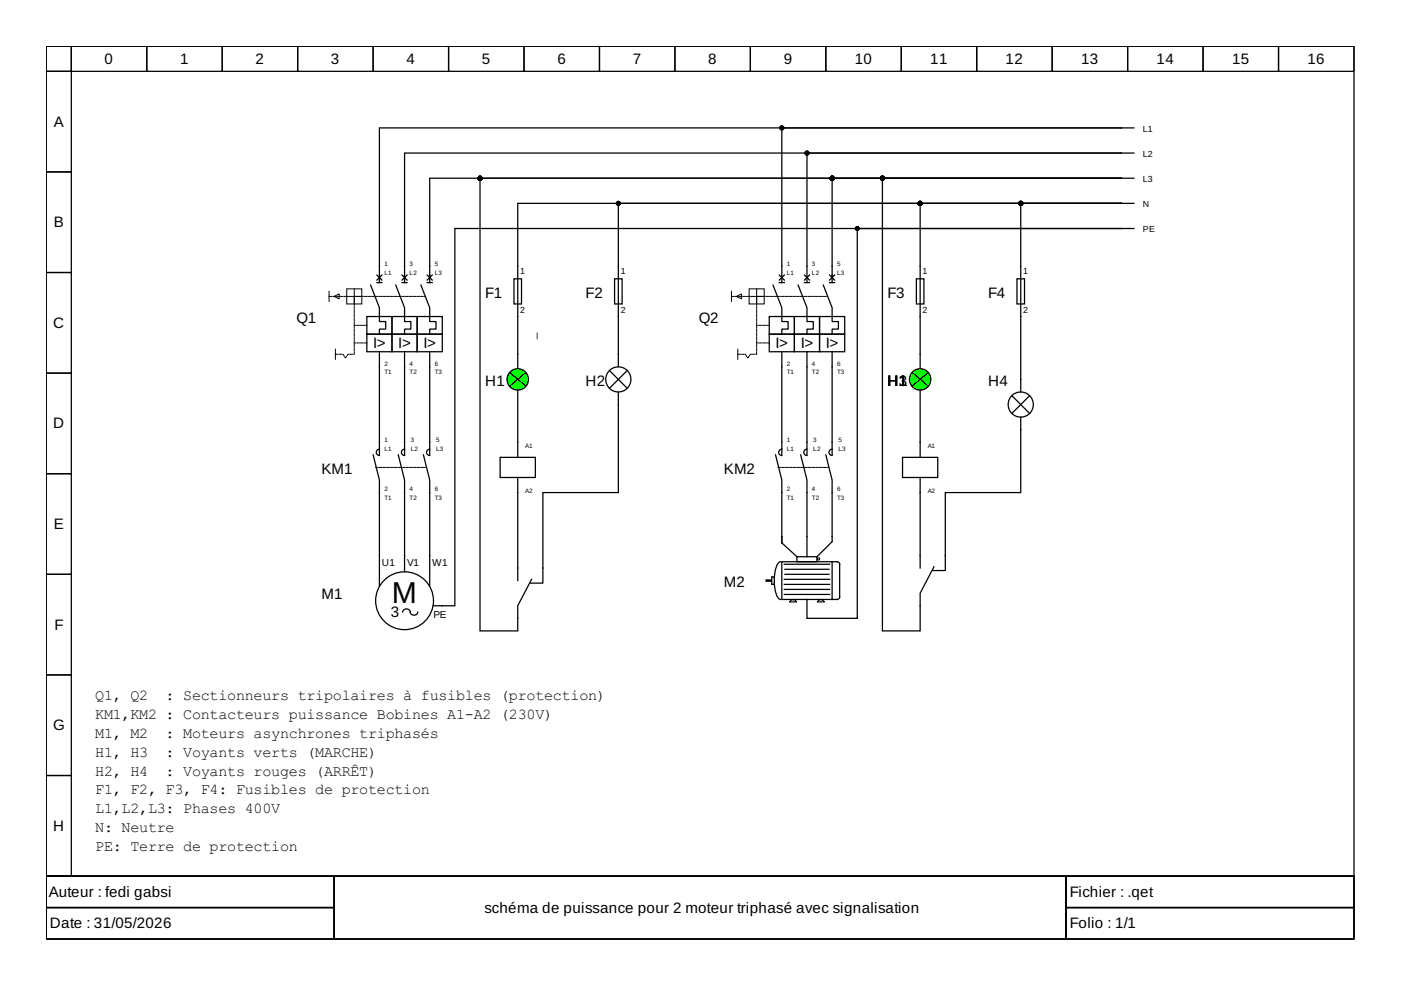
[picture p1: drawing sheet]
<svg xmlns="http://www.w3.org/2000/svg" width="297mm" height="210mm" viewBox="0 0 297 210" stroke-linecap="round" stroke-linejoin="round" font-family="sans-serif">
<g fill="none" stroke="#000" stroke-width=".27">
<path d="M9.8 9.8h277.3v176h-277.3zM9.8 9.8h5.3v5.3h-5.3zM9.8 15.1h5.3v21.4h-5.3zM15.1 9.8h16v5.3h-16zM31.1 9.8h16v5.3h-16zM47.1 9.8h16v5.3h-16zM63.1 9.8h16v5.3h-16zM79.1 9.8h16v5.3h-16zM95.1 9.8h16v5.3h-16zM111.1 9.8h16v5.3h-16zM127.1 9.8h16v5.3h-16zM143.1 9.8h16v5.3h-16z"/>
<path d="M159.1 9.8h16v5.3h-16zM175.1 9.8h16v5.3h-16zM191.1 9.8h16v5.3h-16zM207.1 9.8h16v5.3h-16zM223.1 9.8h16v5.3h-16zM239.1 9.8h16v5.3h-16zM255.1 9.8h16v5.3h-16zM271.1 9.8h16v5.3h-16zM9.8 36.5h5.3v21.3h-5.3zM9.8 57.8h5.3v21.3h-5.3zM79.9 58.3l1.1 1.1M79.9 59.9h1.1"/>
<path d="M80.4 56.4v3.5M81 58.3l-1.1 1.1M85.2 58.3l1.1 1.1M85.2 59.9h1.1M85.8 56.4v3.5M86.3 58.3l-1.1 1.1M90.6 58.3l1 1.1M90.6 59.9h1M91.1 56.4v3.5M91.6 58.3l-1 1.1M130.3 59.1h1.6v5.3h-1.6zM131.1 56.4v10.7"/>
<path d="M165.2 59.9h1.1M165.2 58.3l1.1 1.1M165.8 56.4v3.5M166.3 58.3l-1.1 1.1M170.6 59.9h1M170.6 58.3l1 1.1M171.1 56.4v3.5M171.6 58.3l-1 1.1M175.9 59.9h1.1M175.9 58.3l1.1 1.1M176.4 56.4v3.5M177 58.3l-1.1 1.1"/>
<path d="M194.3 59.1h1.6v5.3h-1.6zM195.1 56.4v10.7M215.6 59.1h1.6v5.3h-1.6zM216.4 56.4v10.7M9.8 79.1h5.3v21.3h-5.3zM77.8 67.1h5.3v3.7h-5.3zM77.8 70.8h5.3v3.8h-5.3zM78.6 60.4l1.8 4.8v3h1.4v1.6h-1.4v1M80.4 74.6v3.2M83.1 70.8h5.3v3.8h-5.3zM83.1 67.1h5.3v3.7h-5.3zM83.9 60.4l1.9 4.8v3h1.3v1.6h-1.3v1"/>
<path d="M85.8 74.6v3.2M88.4 70.8h5.4v3.8h-5.4zM88.4 67.1h5.4v3.7h-5.4zM89.2 60.4l1.9 4.8v3h1.3v1.6h-1.3v1M91.1 74.6v3.2M163.1 67.1h5.3v3.7h-5.3zM163.1 70.8h5.3v3.8h-5.3zM163.9 60.4l1.9 4.8v3h1.3v1.6h-1.3v1M165.8 74.6v3.2M168.4 70.8h5.4v3.8h-5.4zM168.4 67.1h5.4v3.7h-5.4zM169.2 60.4l1.9 4.8v3h1.3v1.6h-1.3v1"/>
<path d="M171.1 74.6v3.2M173.8 70.8h5.3v3.8h-5.3zM173.8 67.1h5.3v3.7h-5.3zM174.6 60.4l1.8 4.8v3h1.4v1.6h-1.4v1M176.4 74.6v3.2M195.1 75.1v10.4M79.1 96.4l1.3 5.4v2.6M80.4 95.2a.67 .67 0 0 0-.6 .7 .67 .67 0 0 0 .6 .7M80.4 93.8v2.6M84.4 96.4l1.4 5.4v2.6M85.8 95.2a.67 .67 0 0 0-.7 .7 .67 .67 0 0 0 .7 .7M85.8 93.8v2.6"/>
<path d="M89.8 96.4l1.3 5.4v2.6M91.1 95.2a.67 .67 0 0 0-.7 .7 .67 .67 0 0 0 .7 .7M91.1 93.8v2.6M106 97h7.5v4.2h-7.5zM109.8 93.8v3.2M191.4 97h7.4v4.2h-7.4zM195.1 93.8v3.2M9.8 100.4h5.3v21.4h-5.3zM109.8 101.2v3.2M195.1 101.2v3.2M9.8 121.8h5.3v21.3h-5.3zM109.8 120.4v2.7"/>
<path d="M112.7 122.8l-2.9 5.6v2.7M115.1 120.4v3.2h-2.7M9.8 143.1h5.3v21.3h-5.3zM9.8 164.4h5.3v21.4h-5.3zM9.8 185.8h277.3v13.3h-277.3zM9.8 185.8h61v6.6h-61zM9.8 192.4h61v6.7h-61zM70.8 185.8h155.2v13.3h-155.2zM226 185.8h61.1v6.6h-61.1zM226 192.4h61.1v6.7h-61.1z"/>
</g>
<path d="M69.8 62.8h3.7M71.1 75.1h1.6l.5 .8 .6-.8h1.3v-12.3h14.9M77.8 69h-2.7M77.8 72.7h-2.7M155.1 62.8h3.7M156.4 75.1h1.6l.6 .8 .5-.8h1.3v-12.3h15M163.1 69h-2.7M163.1 72.7h-2.7M79.6 99.1h10.7" fill="none" stroke="#000" stroke-width=".21" stroke-dasharray=".5 .3"/>
<path d="M69.8 61.8v2.1M70.8 62.8l1.1-.5v1.1zM71.1 74v2.2M73.5 61.2h3.2v3.2h-3.2zM73.5 62.8h3.2M75.1 61.2v3.2M155.1 61.8v2.1M156.2 62.8l1-.5v1.1zM156.4 74v2.2M158.8 61.2h3.2v3.2h-3.2zM158.8 62.8h3.2M160.4 61.2v3.2" fill="none" stroke="#000" stroke-width=".21"/>
<circle cx="195.1" cy="80.4" r="2.27" fill="#0f0" stroke="#000" stroke-width=".27"/>
<g fill="none" stroke="#000" stroke-width=".27">
<path d="M237.7 27.1h2.7M237.7 32.5h2.7M237.7 37.8h2.7M109 59.1h1.6v5.3h-1.6zM109.8 56.4v10.7M237.7 48.4h2.7M237.7 43.1h2.7M193.5 79l3.2 2.8M196.7 79l-3.2 2.8M164.4 96.4l1.4 5.4v2.6M165.8 95.2a.67 .67 0 0 0-.7 .7 .67 .67 0 0 0 .7 .7M165.8 93.8v2.6"/>
<path d="M169.8 96.4l1.3 5.4v2.6M171.1 95.2a.67 .67 0 0 0-.7 .7 .67 .67 0 0 0 .7 .7M171.1 93.8v2.6M175.1 96.4l1.3 5.4v2.6M176.4 95.2a.67 .67 0 0 0-.6 .7 .67 .67 0 0 0 .6 .7M176.4 93.8v2.6M80.4 117.8v6.4M85.8 117.8v3.4M91.1 117.8v6.4M85.4 129.8a.84 .84 0 0 1 .9-.7 .84 .84 0 0 1 .7 .9 .84 .84 0 0 0 .9 .4 .84 .84 0 0 0 .7-.6M91.9 128.4h1.9"/>
<circle cx="85.8" cy="127.4" r="6.1"/>
</g>
<path d="M165 99.1h10.6" fill="none" stroke="#000" stroke-width=".21" stroke-dasharray=".5 .3"/>
<g fill="#a0a0a4" stroke="#000" stroke-width=".21">
<path d="M173.2 127.6l.6-.5h.5l.5 .5z" fill-rule="evenodd"/>
<path d="M167.4 127.6l.5-.5h.5l.6 .5z" fill-rule="evenodd"/>
</g>
<path d="M165.5 119.1a1.69 1.69 0 0 0-1 1.5 9.3 9.3 0 0 0 .4 6.1l.6 .4M165.8 119.1h10.6v8h-10.6zM166.3 119.6h9.6M176.4 119.1h1.1M178 119.6v7l-.2 .4-1.4 .1M166.3 122.8h9.6M166.3 123.9h9.6M166.3 125h9.6M166.3 126h9.6M166.4 121.8h9.4M166.4 120.7h9.4" fill="none" stroke="#000" stroke-width=".27"/>
<path d="M162.6 123.1h1.3" fill="none" stroke="#000" stroke-width=".53"/>
<path d="M173.2 118.3h.6v.4h-.6z" fill="none" stroke="#000" stroke-width=".21"/>
<path d="M163.6 122.3h.6v1.6h-.6z" fill-rule="evenodd" fill="#fff" stroke="#000" stroke-width=".27"/>
<path d="M109.8 75.1v10.4M165.8 113.8v1.3l3.2 2.9M169 118h4.2v1.1h-4.2zM171.1 113.8v4.2M176.4 113.8v1l-3.2 3.2M177.5 119.1l.5 .3v.2M195.1 117.8v2.6M200.4 117.8v3.2h-2.6M198 120.2l-2.9 5.6v2.6" fill="none" stroke="#000" stroke-width=".27"/>
<circle cx="109.8" cy="80.4" r="2.27" fill="#0f0" stroke="#000" stroke-width=".27"/>
<g fill="none" stroke="#000" stroke-width=".27">
<path d="M237.7 37.8h-61.3v18.6M237.7 37.8h-146.6v18.6M237.7 37.8h-50.6v96h8v-5.4M237.7 37.8h-135.9v96h8v-2.7M80.4 56.4v-29.3h157.3h-71.9v29.3M85.8 56.4v-23.9h151.9h-66.6v23.9M237.7 43.1h-106.6v13.3M237.7 43.1h-21.3v13.3M237.7 43.1h-42.6v13.3M237.7 43.1h-127.9v13.3M80.4 77.8v16M85.8 77.8v16"/>
<path d="M91.1 77.8v16M108.1 79l3.3 2.8M109.8 67.1v8M111.4 79l-3.3 2.8M129.2 78.6l3.8 3.7M131.1 67.1v10.7M133 78.6l-3.8 3.7M165.8 77.8v16M171.1 77.8v16M176.4 77.8v16M195.1 67.1v8M216.4 67.1v16"/>
<path d="M109.8 85.8v8M131.1 83.1v21.3h-16v16M195.1 85.8v8M214.6 83.9l3.7 3.7M216.4 88.4v16h-16v13.4M218.3 83.9l-3.7 3.7M80.4 104.4v13.4M85.8 104.4v13.4M91.1 104.4v13.4M109.8 104.4v16M165.8 104.4v9.4M171.1 104.4v9.4"/>
<path d="M176.4 104.4v9.4M195.1 104.4v13.4M171.1 127.1v4h10.7v-82.7h55.9h-141.3v80h-2.6"/>
<circle cx="131.1" cy="80.4" r="2.67"/>
<circle cx="216.4" cy="85.8" r="2.67"/>
</g>
<g fill="#000" stroke="#000" stroke-width=".27">
<circle cx="101.8" cy="37.8" r=".4"/>
<circle cx="165.8" cy="27.1" r=".4"/>
<circle cx="171.1" cy="32.5" r=".4"/>
<circle cx="176.4" cy="37.8" r=".4"/>
<circle cx="187.1" cy="37.8" r=".4"/>
<circle cx="131.1" cy="43.1" r=".4"/>
<circle cx="181.8" cy="48.4" r=".4"/>
<circle cx="195.1" cy="43.1" r=".4"/>
<circle cx="216.4" cy="43.1" r=".4"/>
</g>
<text font-size="6.4" x="83" y="127.9">M</text>
<g font-size="3.2">
<text x="22.2" y="13.5">0</text>
<text x="38.2" y="13.5">1</text>
<text x="54.2" y="13.5">2</text>
<text x="70.2" y="13.5">3</text>
<text x="86.2" y="13.5">4</text>
<text x="102.2" y="13.5">5</text>
<text x="118.2" y="13.5">6</text>
<text x="134.2" y="13.5">7</text>
<text x="150.2" y="13.5">8</text>
<text x="166.2" y="13.5">9</text>
<text x="181.2" y="13.5">10</text>
<text x="197.2" y="13.5">11</text>
<text x="213.2" y="13.5">12</text>
<text x="229.2" y="13.5">13</text>
<text x="245.2" y="13.5">14</text>
<text x="261.2" y="13.5">15</text>
<text x="277.2" y="13.5">16</text>
<text x="11.4" y="26.9">A</text>
<text x="11.4" y="48.2">B</text>
<text x="102.8" y="63.1">F1</text>
<text x="124.2" y="63.1">F2</text>
<text x="188.2" y="63.1">F3</text>
<text x="209.5" y="63.1">F4</text>
<text x="11.3" y="69.5">C</text>
<text x="62.8" y="68.4">Q1</text>
<text x="148.2" y="68.4">Q2</text>
<text x="79.1" y="73.8">I&gt;</text>
<text x="84.4" y="73.8">I&gt;</text>
<text x="89.8" y="73.8">I&gt;</text>
<text x="164.4" y="73.8">I&gt;</text>
<text x="169.8" y="73.8">I&gt;</text>
<text x="175.1" y="73.8">I&gt;</text>
<text x="102.8" y="81.8">H1</text>
<text x="124.2" y="81.8">H2</text>
<text x="188.2" y="81.8">H3</text>
<text x="190.6" y="81.8">1</text>
<text x="209.5" y="81.8">H4</text>
<text x="11.3" y="90.8">D</text>
<text x="68.2" y="100.4">KM1</text>
<text x="153.5" y="100.4">KM2</text>
<text x="11.4" y="112.2">E</text>
<text x="153.5" y="124.4">M2</text>
<text x="68.2" y="127.1">M1</text>
<text x="82.8" y="130.8">3</text>
<text x="11.5" y="133.5">F</text>
<text x="20.2" y="148.4">Q1, Q2</text>
<text x="35.1" y="148.4">: Sectionneurs tripolaires à fusibles (protection)</text>
<text x="11.3" y="154.8">G</text>
<text x="20.2" y="152.4">KM1,KM2 : Contacteurs puissance Bobines A1-A2 (230V)</text>
<text x="20.2" y="156.4">M1, M2</text>
<text x="20.2" y="160.4">H1, H3</text>
<text x="35.1" y="156.4">: Moteurs asynchrones triphasés</text>
<text x="35.1" y="160.4">: Voyants verts (MARCHE)</text>
<text x="20.2" y="164.4">H2, H4</text>
<text x="35.1" y="164.4">: Voyants rouges (ARRÊT)</text>
<text x="20.2" y="168.4">F1, F2, F3, F4: Fusibles de protection</text>
<text x="20.2" y="172.4">L1,L2,L3: Phases 400V</text>
<text x="11.3" y="176.2">H</text>
<text x="20.2" y="176.4">N: Neutre</text>
<text x="20.2" y="180.4">PE: Terre de protection</text>
<text x="10.3" y="190.2">Auteur : fedi gabsi</text>
<text x="226.8" y="190.2">Fichier : .qet</text>
<text x="10.6" y="196.8">Date : 31/05/2026</text>
<text x="102.7" y="193.5">schéma de puissance pour 2 moteur triphasé avec signalisation</text>
<text x="226.8" y="196.8">Folio : 1/1</text>
</g>
<text font-size="2.4" x="113.5" y="71.9" transform="rotate(-90 113.5 71.9)">_</text>
<g font-size="2.1">
<text x="81" y="119.9">U1</text>
<text x="86.3" y="119.9">V1</text>
<text x="91.6" y="119.9">W1</text>
<text x="91.9" y="131.1">PE</text>
</g>
<g font-size="1.9">
<text x="242.3" y="27.9">L1</text>
<text x="242.3" y="33.3">L2</text>
<text x="242.3" y="38.6">L3</text>
<text x="242.3" y="43.9">N</text>
<text x="242.3" y="49.2">PE</text>
<text x="110.3" y="58">1</text>
<text x="131.6" y="58">1</text>
<text x="195.6" y="58">1</text>
<text x="217" y="58">1</text>
<text x="110.3" y="66.3">2</text>
<text x="131.6" y="66.3">2</text>
<text x="195.6" y="66.3">2</text>
<text x="217" y="66.3">2</text>
</g>
<g font-size="1.3">
<text x="81.5" y="56.4">1</text>
<text x="81.5" y="58.3">L1</text>
<text x="86.8" y="56.4">3</text>
<text x="86.8" y="58.3">L2</text>
<text x="92.2" y="56.4">5</text>
<text x="92.2" y="58.3">L3</text>
<text x="166.8" y="56.4">1</text>
<text x="166.8" y="58.3">L1</text>
<text x="172.2" y="56.4">3</text>
<text x="172.2" y="58.3">L2</text>
<text x="177.5" y="56.4">5</text>
<text x="177.5" y="58.3">L3</text>
<text x="81.5" y="77.5">2</text>
<text x="86.8" y="77.5">4</text>
<text x="92.2" y="77.5">6</text>
<text x="166.8" y="77.5">2</text>
<text x="172.2" y="77.5">4</text>
<text x="177.5" y="77.5">6</text>
<text x="81.5" y="79.4">T1</text>
<text x="86.8" y="79.4">T2</text>
<text x="92.2" y="79.4">T3</text>
<text x="166.8" y="79.4">T1</text>
<text x="172.2" y="79.4">T2</text>
<text x="177.5" y="79.4">T3</text>
<text x="81.5" y="93.8">1</text>
<text x="81.5" y="95.6">L1</text>
<text x="87.1" y="93.8">3</text>
<text x="87.1" y="95.6">L2</text>
<text x="92.4" y="93.8">5</text>
<text x="92.4" y="95.6">L3</text>
<text x="111.4" y="94.9">A1</text>
<text x="166.8" y="93.8">1</text>
<text x="166.8" y="95.6">L1</text>
<text x="172.4" y="93.8">3</text>
<text x="172.4" y="95.6">L2</text>
<text x="177.8" y="93.8">5</text>
<text x="177.8" y="95.6">L3</text>
<text x="196.7" y="94.9">A1</text>
<text x="81.5" y="104.2">2</text>
<text x="81.5" y="106">T1</text>
<text x="86.8" y="104.2">4</text>
<text x="86.8" y="106">T2</text>
<text x="92.2" y="104.2">6</text>
<text x="92.2" y="106">T3</text>
<text x="111.4" y="104.5">A2</text>
<text x="166.8" y="104.2">2</text>
<text x="166.8" y="106">T1</text>
<text x="172.2" y="104.2">4</text>
<text x="172.2" y="106">T2</text>
<text x="177.5" y="104.2">6</text>
<text x="177.5" y="106">T3</text>
<text x="196.7" y="104.5">A2</text>
</g>
</svg>
